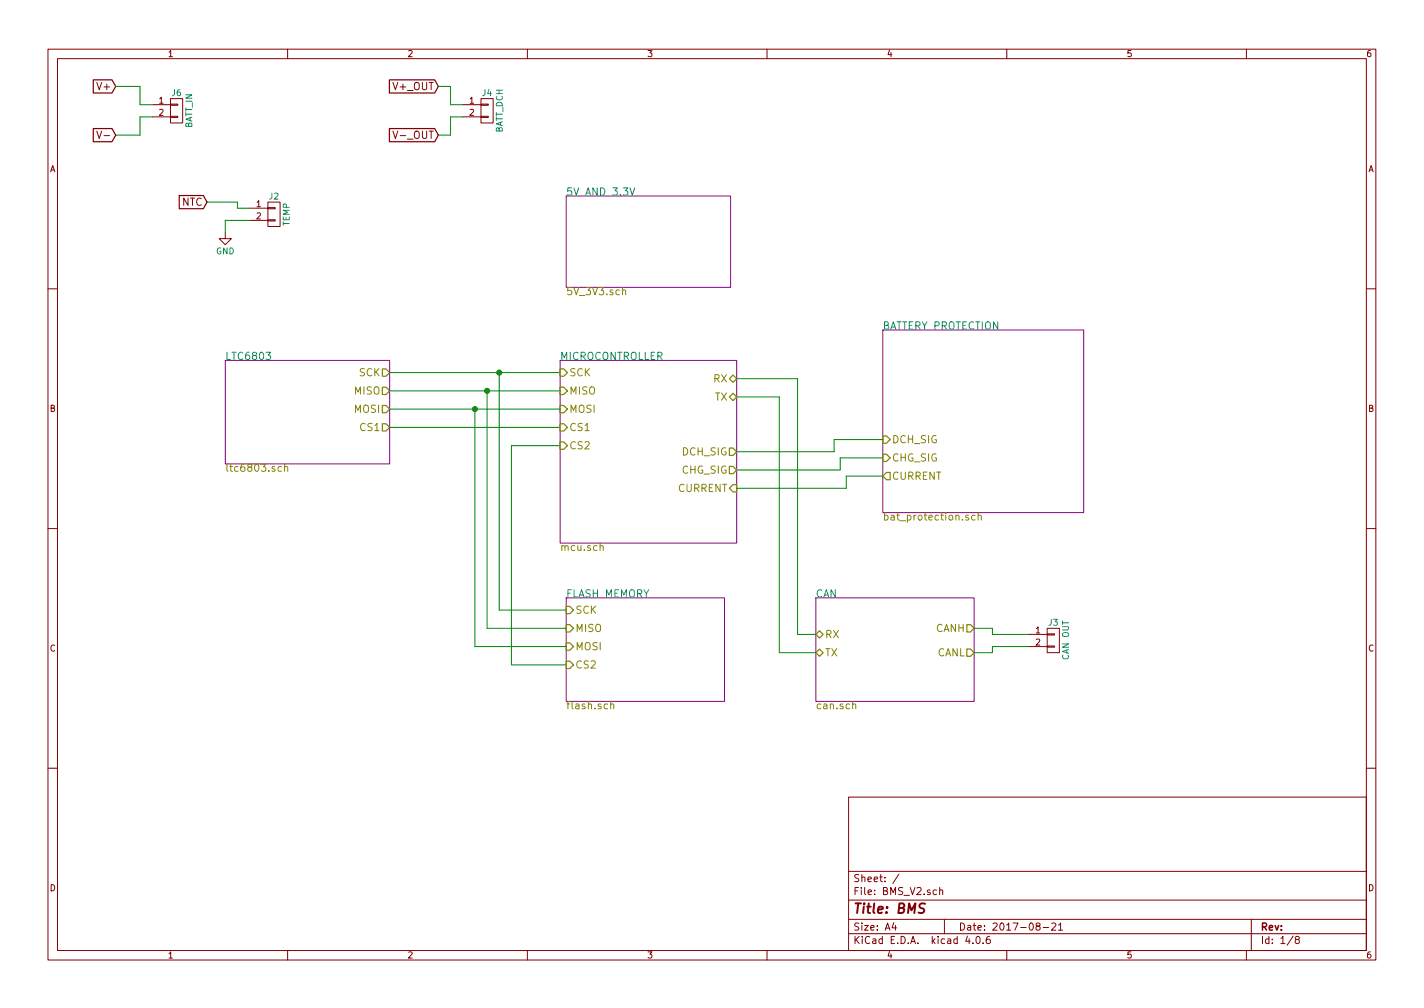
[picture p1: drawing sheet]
<svg xmlns="http://www.w3.org/2000/svg" width="297mm" height="210mm" viewBox="0 0 297 210" stroke-linecap="round" stroke-linejoin="round" font-family="sans-serif">
<g fill="none" stroke="#840000" stroke-width=".21">
<path d="M10 10.3h277v189.9h-277zM12 12.2h273v186.1h-273zM60 10.3v1.9M110 10.3v1.9M160 10.3v1.9M210 10.3v1.9M260 10.3v1.9M20.2 27.4l.5 1.5 .5-1.5M21.7 28.3h1.2M31.7 21.8h3.9M31.7 24.4h3.9M35.6 24.3h1.5v.2h-1.5z"/>
<path d="M35.6 21.7h1.5v.3h-1.5zM35.6 20.6h2.5v5h-2.5zM82 27.4l.5 1.5 .5-1.5M96.5 21.8h3.8M96.5 24.4h3.8M100.3 24.3h1.6v.2h-1.6zM100.3 21.7h1.6v.3h-1.6zM100.3 20.6h2.6v5h-2.6zM47 48.5v1.3h1.3l-1.3 1.2-1.3-1.2h1.3M52.1 43.4h3.8M52.1 46h3.8M55.9 45.8h1.5v.3h-1.5z"/>
<path d="M55.9 43.3h1.5v.3h-1.5zM55.9 42.2h2.5v5h-2.5zM10 60.2h2M285 60.2h2M10 110.3h2M285 110.3h2M214.6 132.3h3.8M214.6 134.9h3.8M218.4 134.7h1.6v.3h-1.6zM218.4 132.2h1.6v.3h-1.6zM218.4 131.1h2.6v5h-2.6zM10 160.2h2"/>
<path d="M177 166.3h108v32h-108zM285 160.2h2M60 198.3v1.9M110 198.3v1.9M160 198.3v1.9M177 194.8h108M177 191.8h108M177 187.8h108M177 181.8h108M186.4 192.5l-.3 1h.9M186.8 193v1M187.5 182.3l-1.3 2"/>
<path d="M195.4 185.7l-.5-.1-.3 .3 .1 .6 .2 .1 .5-.1M196 185.7l.2-.1 .4 .1v.9M196 185.1v1.5M197 191.8v3M201.8 195.2l-.4 1.1h1M202.9 196.7v.1M203.8 195.4l.1-.1a.8 .8 0 0 1 .6 .8 .8 .8 0 0 1-.6 .7 .97 .97 0 0 1-.1-1.4zM205.1 196.7v.1M206.4 195.3l-.4 .1a1.11 1.11 0 0 0-.1 1.3l.4 .1 .2-.1 .1-.5-.3-.3-.4 .1-.2 .2M210 198.3v1.9M216.4 193.2l-.3-.3 .1-.2 .2-.2 .4 .1 .2 .2-.1 .2-.5 .2-.3 .3 .1 .4 .2 .1h.3l.3-.3v-.2l-.3-.3M217.6 193.5h1.1"/>
<path d="M219.4 192.7l.6-.2 .2 .5-.9 1h.9M220.8 193l.4-.5v1.5M220.8 194h.9M260 198.3v1.9M261 191.8v6.5M269.7 195.2l-1.2 2M270.5 196l-.3-.3 .1-.2 .2-.2 .4 .1 .1 .2v.2l-.5 .2-.3 .3 .1 .4 .2 .1h.3l.2-.3v-.2l-.2-.3"/>
</g>
<path d="M193 188.5l-.8-.1-.3 .2-.1 .6 .9 .4 .1 .5-.4 .3-.8-.1" fill="none" stroke="#840000" stroke-width=".41"/>
<path d="M118.1 40.9h34.3v19h-34.3zM47 75.2h34.3v21.6h-34.3zM116.8 75.2h36.9v38.1h-36.9zM184.1 68.8h42v38.1h-42zM118.1 124.7h33v21.6h-33zM170.2 124.7h33v21.6h-33z" fill="none" stroke="#840084" stroke-width=".21"/>
<path d="M131.4 39.2l.5 1.5 .5-1.5M55.5 73.5h.9l-.5 .6h.4l.1 .2v.5l-.3 .2-.6-.2" fill="none" stroke="#008484" stroke-width=".21"/>
<path d="M129.8 60.6l.1-.1a.36 .36 0 0 1 .6 .2v.8M58.7 97.4l-.4-.1-.3 .3 .1 .6h.6M59.4 97.5v-.1a.36 .36 0 0 1 .6 .1v.8M59.4 96.8v1.5M125.2 114v-.1a.36 .36 0 0 1 .6 .1v.8M203.4 107.5h-.4l-.3 .3 .1 .6h.6M204 107.6l.1-.1a.36 .36 0 0 1 .6 .2v.8M204 107v1.5M127.4 147l.1-.1a.36 .36 0 0 1 .5 .2v.7M127.4 146.3v1.5M177.9 147v-.1a.36 .36 0 0 1 .6 .2v.7" fill="none" stroke="#848400" stroke-width=".21"/>
<g fill="none" stroke="#848400" stroke-width=".25">
<path d="M79.8 77h.7l.8 .7-.8 .8h-.7zM116.8 77h.8l.8 .7-.8 .8h-.8zM152.9 78.2l.8 .8-.8 .8-.8-.8zM79.8 84.6h.7l.8 .7-.8 .8h-.7zM79.8 80.8h.7l.8 .7-.8 .8h-.7zM79.8 88.4h.7l.8 .7-.8 .8h-.7zM116.8 92.2h.8l.8 .8-.8 .7h-.8zM116.8 88.4h.8l.8 .7-.8 .8h-.8zM116.8 84.6h.8l.8 .7-.8 .8h-.8zM116.8 80.8h.8l.8 .7-.8 .8h-.8zM152.1 82.8l.8-.8 .8 .8-.8 .8zM152.1 93.5h.8l.8 .7-.8 .8h-.8z"/>
<path d="M152.1 97.3h.8l.8 .7-.8 .8h-.8zM184.1 94.7h.8l.8 .8-.8 .8h-.8zM184.1 90.9h.8l.8 .8-.8 .8h-.8zM184.9 98.5h.8v1.6h-.8l-.8-.8zM152.9 101.1h.8v1.5h-.8l-.8-.8zM118.1 126.5h.8l.7 .7-.7 .8h-.8zM118.1 134.1h.8l.7 .8-.7 .7h-.8zM118.1 130.3h.8l.7 .8-.7 .7h-.8zM118.1 137.9h.8l.7 .8-.7 .7h-.8zM170.2 136.1l.7-.7 .8 .7-.8 .8zM170.9 131.6l.8 .7-.8 .8-.7-.8zM201.7 130.3h.7l.8 .8-.8 .7h-.7z"/>
<path d="M201.7 135.4h.7l.8 .7-.8 .8h-.7z"/>
</g>
<g fill="none" stroke="#008400" stroke-width=".21">
<path d="M24.1 18h5.1v3.8h2.5M91.4 18h2.6v3.8h2.5M31.7 24.4h-2.5v3.8h-5.1M96.5 24.4h-2.5v3.8h-2.6M43.2 42.2h6.3v1.2h2.6M52.1 46h-5.1v2.5M81.3 77.7h35.5M104.1 77.7v49.5h14M153.7 79h12.7v53.3h3.8M81.3 89.1h35.5M81.3 81.5h35.5M81.3 85.3h35.5"/>
<path d="M99.1 85.3v49.6h19M101.6 81.5v49.6h16.5M116.8 93h-10.1v45.7h11.4M153.7 82.8h8.9v53.3h7.6M184.1 91.7h-10.1v2.5h-20.3M184.1 95.5h-8.8v2.5h-21.6M184.1 99.3h-7.6v2.5h-22.8M203.2 131.1h3.8v1.2h7.6M214.6 134.9h-7.6v1.2h-3.8"/>
</g>
<g fill="#008400" stroke="#008400" stroke-width=".25">
<circle cx="104.1" cy="77.7" r=".51"/>
<circle cx="101.6" cy="81.5" r=".51"/>
<circle cx="99.1" cy="85.3" r=".51"/>
</g>
<path d="M19.5 16.7h3.9l.7 1.3-.7 1.4h-3.9zM81.2 16.7h9.5l.7 1.3-.7 1.4h-9.5zM19.5 26.8h3.9l.7 1.4-.7 1.4h-3.9zM81.2 26.8h9.5l.7 1.4-.7 1.4h-9.5zM37.4 40.8h5l.8 1.4-.8 1.3h-5z" fill="none" stroke="#840000" stroke-width=".25"/>
<text font-size="2.8" fill="#840000" x="178" y="190.5">Title: BMS</text>
<g font-size="2.1" fill="#840000">
<text x="20.5" y="18.8">V+</text>
<text x="82.2" y="18.8">V+_OUT</text>
<text x="82.8" y="29">V-_OUT</text>
<text x="37.9" y="42.9">NTC</text>
<text x="178" y="184">Sheet: /</text>
<text x="178" y="186.7">File: BMS_V2.sch</text>
<text x="178" y="196.9">KiCad E.D.A. kicad 4.0.6</text>
<text x="178" y="194.1">Size: A4</text>
<text x="200" y="194.1">Date: 2017-08-21</text>
<text x="263" y="194.1">Rev:</text>
<text x="263" y="196.9">Id: 1/8</text>
</g>
<g font-size="2.1" fill="#008484">
<text x="118.1" y="40.8">5V AND 3.3V</text>
<text x="184.1" y="68.7">BATTERY PROTECTION</text>
<text x="47" y="75.1">LTC6803</text>
<text x="116.8" y="75.1">MICROCONTROLLER</text>
<text x="118.1" y="124.6">FLASH MEMORY</text>
<text x="170.2" y="124.6">CAN</text>
</g>
<g font-size="2.1" fill="#848400">
<text x="118.1" y="61.6">5V_3V3.sch</text>
<text x="73.9" y="82.3">MISO</text>
<text x="74.9" y="78.5">SCK</text>
<text x="118.8" y="82.3">MISO</text>
<text x="118.8" y="78.5">SCK</text>
<text x="148.8" y="79.8">RX</text>
<text x="149" y="83.6">TX</text>
<text x="73.9" y="86.1">MOSI</text>
<text x="75.2" y="89.9">CS1</text>
<text x="118.8" y="89.9">CS1</text>
<text x="118.8" y="86.1">MOSI</text>
<text x="118.8" y="93.7">CS2</text>
<text x="142.3" y="95">DCH_SIG</text>
<text x="186.1" y="92.5">DCH_SIG</text>
<text x="47" y="98.4">ltc6803.sch</text>
<text x="142.2" y="98.8">CHG_SIG</text>
<text x="186.1" y="100.1">CURRENT</text>
<text x="186.1" y="96.3">CHG_SIG</text>
<text x="141.4" y="102.6">CURRENT</text>
<text x="184.1" y="108.6">bat_protection.sch</text>
<text x="116.8" y="114.9">mcu.sch</text>
<text x="120" y="128">SCK</text>
<text x="120" y="131.8">MISO</text>
<text x="195.1" y="131.8">CANH</text>
<text x="120" y="135.6">MOSI</text>
<text x="172.1" y="136.9">TX</text>
<text x="172.1" y="133.1">RX</text>
<text x="195.4" y="136.9">CANL</text>
<text x="120" y="139.4">CS2</text>
<text x="118.1" y="147.9">flash.sch</text>
<text x="170.2" y="147.9">can.sch</text>
</g>
<g font-size="1.8" fill="#840000">
<text x="35" y="11.9">1</text>
<text x="85" y="11.9">2</text>
<text x="135" y="11.9">3</text>
<text x="185" y="11.9">4</text>
<text x="235" y="11.9">5</text>
<text x="285" y="11.9">6</text>
<text x="33.2" y="21.6">1</text>
<text x="97.9" y="21.6">1</text>
<text x="33.2" y="24.1">2</text>
<text x="97.9" y="24.1">2</text>
<text x="10.4" y="35.9">A</text>
<text x="285.4" y="35.9">A</text>
<text x="53.5" y="43.2">1</text>
<text x="53.5" y="45.7">2</text>
<text x="10.4" y="85.9">B</text>
<text x="285.4" y="85.9">B</text>
<text x="10.4" y="135.9">C</text>
<text x="216.1" y="132.1">1</text>
<text x="216.1" y="134.6">2</text>
<text x="285.4" y="135.9">C</text>
<text x="10.4" y="185.9">D</text>
<text x="285.4" y="185.9">D</text>
<text x="35" y="199.9">1</text>
<text x="85" y="199.9">2</text>
<text x="135" y="199.9">3</text>
<text x="185" y="199.9">4</text>
<text x="235" y="199.9">5</text>
<text x="285" y="199.9">6</text>
</g>
<g font-size="1.8" fill="#008484">
<text x="35.9" y="20">J6</text>
<text x="100.6" y="20">J4</text>
<text x="40.1" y="26.8" transform="rotate(-90 40.1 26.8)">BATT_IN</text>
<text x="104.9" y="27.8" transform="rotate(-90 104.9 27.8)">BATT_DCH</text>
<text x="56.2" y="41.6">J2</text>
<text x="60.4" y="47.1" transform="rotate(-90 60.4 47.1)">TEMP</text>
<text x="45" y="53">GND</text>
<text x="218.7" y="130.5">J3</text>
<text x="223" y="137.6" transform="rotate(-90 223 137.6)">CAN OUT</text>
</g>
</svg>
